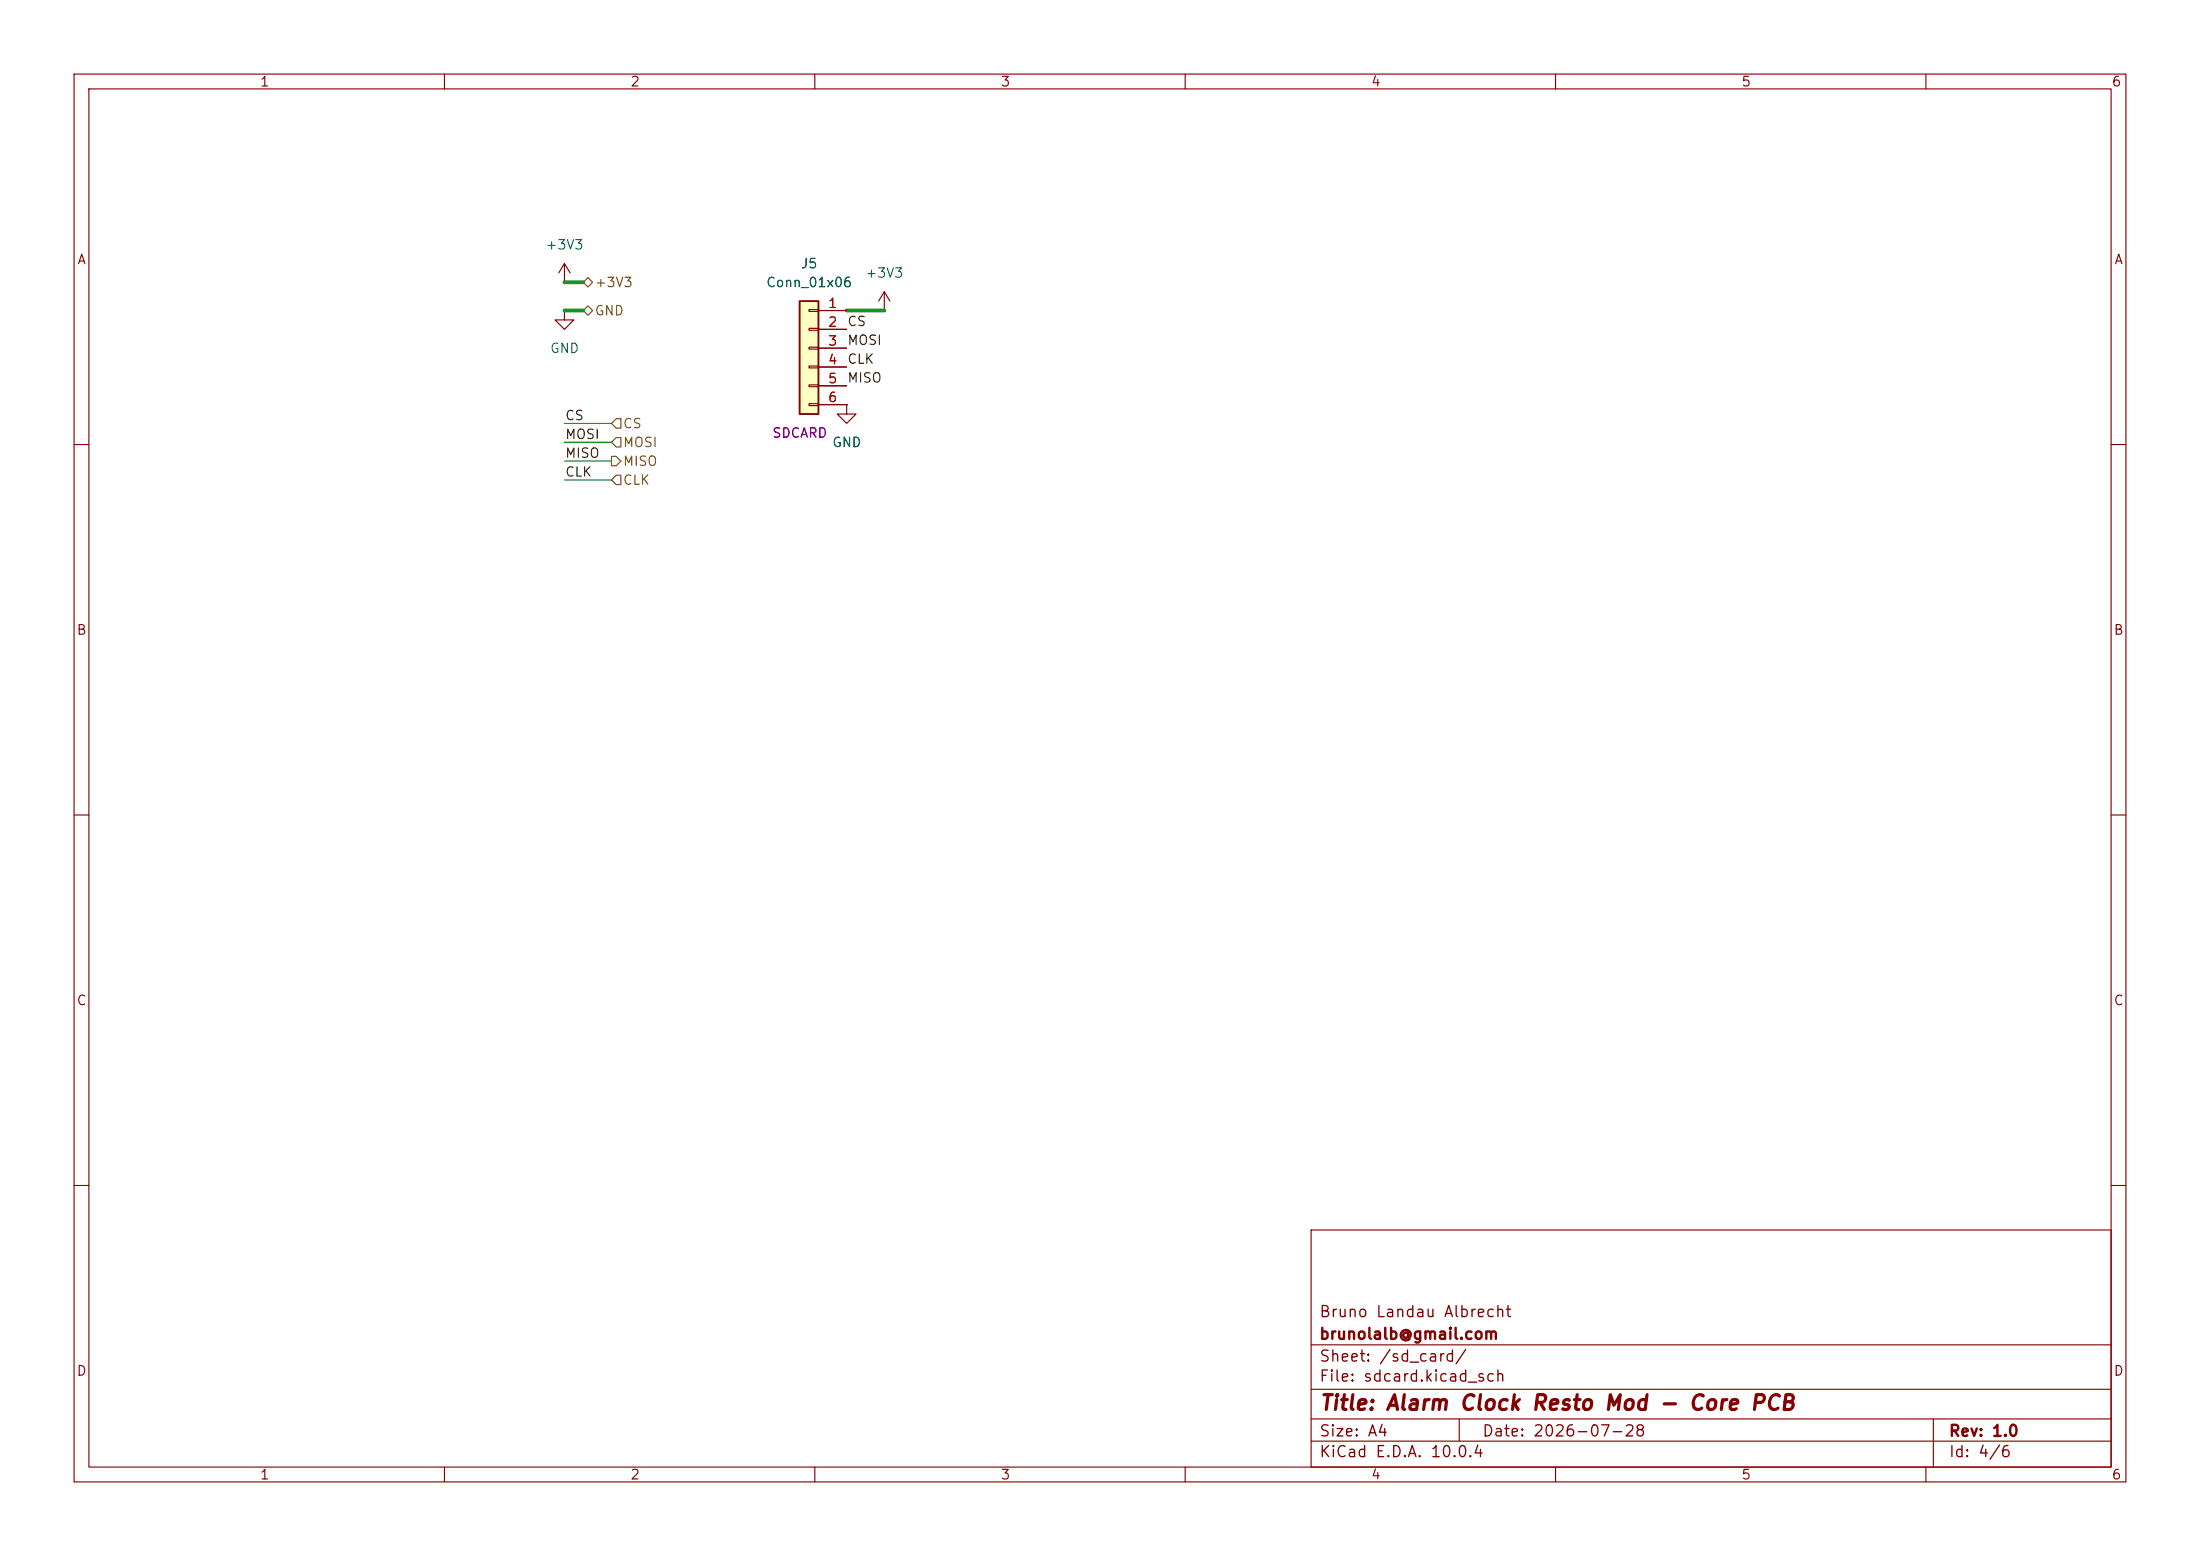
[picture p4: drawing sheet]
(kicad_sch
 (version 20260306)
 (generator "eeschema")
 (generator_version "10.0")
 (paper "A4")
 (title_block
  (title "Alarm Clock Resto Mod - Core PCB")
  (date "2026-07-28")
  (rev "1.0")
  (company "brunolalb@gmail.com")
  (comment 1 "Bruno Landau Albrecht"))
 (lib_symbols
  (symbol "Connector_Generic:Conn_01x06"
   (pin_names
    (offset 1.016) (hide yes)) (exclude_from_sim no) (in_bom yes) (on_board yes)
   (in_pos_files yes)
   (duplicate_pin_numbers_are_jumpers no)
   (property "Reference" "J" (at 0 7.62 0) (show_name no) (do_not_autoplace no) (effects (font (size 1.27 1.27))))
   (property "Value" "Conn_01x06" (at 0 -10.16 0) (show_name no) (do_not_autoplace no) (effects (font (size 1.27 1.27))))
   (property "Footprint" "" (at 0 0 0) (show_name no) (do_not_autoplace no) (hide yes) (effects (font (size 1.27 1.27))))
   (property "Datasheet" "" (at 0 0 0) (show_name no) (do_not_autoplace no) (hide yes) (effects (font (size 1.27 1.27))))
   (property "Description" "Generic connector, single row, 01x06, script generated (kicad-library-utils/schlib/autogen/connector/)" (at 0 0 0) (show_name no) (do_not_autoplace no) (hide yes) (effects (font (size 1.27 1.27))))
   (symbol "Conn_01x06_1_1"
    (rectangle (start -1.27 6.35) (end 1.27 -8.89) (stroke (width 0.254) (type default)) (fill (type background)))
    (rectangle (start -1.27 5.207) (end 0 4.953) (stroke (width 0.1524) (type default)) (fill (type none)))
    (rectangle (start -1.27 2.667) (end 0 2.413) (stroke (width 0.1524) (type default)) (fill (type none)))
    (rectangle (start -1.27 0.127) (end 0 -0.127) (stroke (width 0.1524) (type default)) (fill (type none)))
    (rectangle (start -1.27 -2.413) (end 0 -2.667) (stroke (width 0.1524) (type default)) (fill (type none)))
    (rectangle (start -1.27 -4.953) (end 0 -5.207) (stroke (width 0.1524) (type default)) (fill (type none)))
    (rectangle (start -1.27 -7.493) (end 0 -7.747) (stroke (width 0.1524) (type default)) (fill (type none)))
    (pin passive line (at -5.08 5.08 0) (length 3.81) (name "Pin_1" (effects (font (size 1.27 1.27)))) (number "1" (effects (font (size 1.27 1.27)))))
    (pin passive line (at -5.08 2.54 0) (length 3.81) (name "Pin_2" (effects (font (size 1.27 1.27)))) (number "2" (effects (font (size 1.27 1.27)))))
    (pin passive line (at -5.08 0 0) (length 3.81) (name "Pin_3" (effects (font (size 1.27 1.27)))) (number "3" (effects (font (size 1.27 1.27)))))
    (pin passive line (at -5.08 -2.54 0) (length 3.81) (name "Pin_4" (effects (font (size 1.27 1.27)))) (number "4" (effects (font (size 1.27 1.27)))))
    (pin passive line (at -5.08 -5.08 0) (length 3.81) (name "Pin_5" (effects (font (size 1.27 1.27)))) (number "5" (effects (font (size 1.27 1.27)))))
    (pin passive line (at -5.08 -7.62 0) (length 3.81) (name "Pin_6" (effects (font (size 1.27 1.27)))) (number "6" (effects (font (size 1.27 1.27))))))
   (embedded_fonts no))
  (symbol "power:+3V3"
   (power global)
   (pin_numbers (hide yes))
   (pin_names
    (offset 0) (hide yes)) (exclude_from_sim no) (in_bom yes) (on_board yes)
   (in_pos_files yes)
   (duplicate_pin_numbers_are_jumpers no)
   (property "Reference" "#PWR" (at 0 -3.81 0) (show_name no) (do_not_autoplace no) (hide yes) (effects (font (size 1.27 1.27))))
   (property "Value" "+3V3" (at 0 3.556 0) (show_name no) (do_not_autoplace no) (effects (font (size 1.27 1.27))))
   (property "Footprint" "" (at 0 0 0) (show_name no) (do_not_autoplace no) (hide yes) (effects (font (size 1.27 1.27))))
   (property "Datasheet" "" (at 0 0 0) (show_name no) (do_not_autoplace no) (hide yes) (effects (font (size 1.27 1.27))))
   (property "Description" "Power symbol creates a global label with name \"+3V3\"" (at 0 0 0) (show_name no) (do_not_autoplace no) (hide yes) (effects (font (size 1.27 1.27))))
   (symbol "+3V3_0_1"
    (polyline (pts (xy -0.762 1.27) (xy 0 2.54)) (stroke (width 0) (type default)) (fill (type none)))
    (polyline (pts (xy 0 2.54) (xy 0.762 1.27)) (stroke (width 0) (type default)) (fill (type none)))
    (polyline (pts (xy 0 0) (xy 0 2.54)) (stroke (width 0) (type default)) (fill (type none))))
   (symbol "+3V3_1_1"
    (pin power_in line (at 0 0 90) (length 0) (name "" (effects (font (size 1.27 1.27)))) (number "1" (effects (font (size 1.27 1.27))))))
   (embedded_fonts no))
  (symbol "power:GND"
   (power global)
   (pin_numbers (hide yes))
   (pin_names
    (offset 0) (hide yes)) (exclude_from_sim no) (in_bom yes) (on_board yes)
   (in_pos_files yes)
   (duplicate_pin_numbers_are_jumpers no)
   (property "Reference" "#PWR" (at 0 -6.35 0) (show_name no) (do_not_autoplace no) (hide yes) (effects (font (size 1.27 1.27))))
   (property "Value" "GND" (at 0 -3.81 0) (show_name no) (do_not_autoplace no) (effects (font (size 1.27 1.27))))
   (property "Footprint" "" (at 0 0 0) (show_name no) (do_not_autoplace no) (hide yes) (effects (font (size 1.27 1.27))))
   (property "Datasheet" "" (at 0 0 0) (show_name no) (do_not_autoplace no) (hide yes) (effects (font (size 1.27 1.27))))
   (property "Description" "Power symbol creates a global label with name \"GND\" , ground" (at 0 0 0) (show_name no) (do_not_autoplace no) (hide yes) (effects (font (size 1.27 1.27))))
   (symbol "GND_0_1"
    (polyline (pts (xy 0 0) (xy 0 -1.27) (xy 1.27 -1.27) (xy 0 -2.54) (xy -1.27 -1.27) (xy 0 -1.27)) (stroke (width 0) (type default)) (fill (type none))))
   (symbol "GND_1_1"
    (pin power_in line (at 0 0 270) (length 0) (name "" (effects (font (size 1.27 1.27)))) (number "1" (effects (font (size 1.27 1.27))))))
   (embedded_fonts no)))
 (wire
  (pts (xy 76.2 64.77) (xy 82.55 64.77))
  (stroke (width 0) (type default)))
 (wire
  (pts (xy 76.2 59.69) (xy 82.55 59.69))
  (stroke (width 0) (type default)))
 (wire
  (pts (xy 114.3 41.91) (xy 119.38 41.91))
  (stroke (width 0) (type default)))
 (wire
  (pts (xy 76.2 57.15) (xy 82.55 57.15))
  (stroke (width 0) (type default)))
 (wire
  (pts (xy 76.2 38.1) (xy 78.74 38.1))
  (stroke (width 0) (type default)))
 (wire
  (pts (xy 76.2 62.23) (xy 82.55 62.23))
  (stroke (width 0) (type default)))
 (wire
  (pts (xy 76.2 41.91) (xy 78.74 41.91))
  (stroke (width 0) (type default)))
 (label "CS"
  (at 76.2 57.15 0)
  (effects (font (size 1.27 1.27)) (justify left bottom)))
 (label "MISO"
  (at 114.3 52.07 0)
  (effects (font (size 1.27 1.27)) (justify left bottom)))
 (label "MOSI"
  (at 114.3 46.99 0)
  (effects (font (size 1.27 1.27)) (justify left bottom)))
 (label "MISO"
  (at 76.2 62.23 0)
  (effects (font (size 1.27 1.27)) (justify left bottom)))
 (label "CLK"
  (at 114.3 49.53 0)
  (effects (font (size 1.27 1.27)) (justify left bottom)))
 (label "MOSI"
  (at 76.2 59.69 0)
  (effects (font (size 1.27 1.27)) (justify left bottom)))
 (label "CLK"
  (at 76.2 64.77 0)
  (effects (font (size 1.27 1.27)) (justify left bottom)))
 (label "CS"
  (at 114.3 44.45 0)
  (effects (font (size 1.27 1.27)) (justify left bottom)))
 (hierarchical_label "MOSI"
  (shape input)
  (at 82.55 59.69 0)
  (effects (font (size 1.27 1.27)) (justify left)))
 (hierarchical_label "+3V3"
  (shape bidirectional)
  (at 78.74 38.1 0)
  (effects (font (size 1.27 1.27)) (justify left)))
 (hierarchical_label "GND"
  (shape bidirectional)
  (at 78.74 41.91 0)
  (effects (font (size 1.27 1.27)) (justify left)))
 (hierarchical_label "CLK"
  (shape input)
  (at 82.55 64.77 0)
  (effects (font (size 1.27 1.27)) (justify left)))
 (hierarchical_label "MISO"
  (shape output)
  (at 82.55 62.23 0)
  (effects (font (size 1.27 1.27)) (justify left)))
 (hierarchical_label "CS"
  (shape input)
  (at 82.55 57.15 0)
  (effects (font (size 1.27 1.27)) (justify left)))
 (symbol
  (lib_id "power:GND")
  (at 76.2 41.91 0)
  (unit 1)
  (body_style 1)
  (exclude_from_sim no)
  (in_bom yes)
  (on_board yes)
  (in_pos_files yes)
  (dnp no)
  (fields_autoplaced yes)
  (property "Reference" "#PWR020" (at 76.2 48.26 0) (hide yes) (show_name no) (do_not_autoplace no) (effects (font (size 1.27 1.27))))
  (property "Value" "GND" (at 76.2 46.99 0) (show_name no) (do_not_autoplace no) (effects (font (size 1.27 1.27))))
  (property "Footprint" "" (at 76.2 41.91 0) (hide yes) (show_name no) (do_not_autoplace no) (effects (font (size 1.27 1.27))))
  (property "Datasheet" "" (at 76.2 41.91 0) (hide yes) (show_name no) (do_not_autoplace no) (effects (font (size 1.27 1.27))))
  (property "Description" "Power symbol creates a global label with name \"GND\" , ground" (at 76.2 41.91 0) (hide yes) (show_name no) (do_not_autoplace no) (effects (font (size 1.27 1.27))))
  (pin "1"))
 (symbol
  (lib_id "power:+3V3")
  (at 76.2 38.1 0)
  (unit 1)
  (body_style 1)
  (exclude_from_sim no)
  (in_bom yes)
  (on_board yes)
  (in_pos_files yes)
  (dnp no)
  (fields_autoplaced yes)
  (property "Reference" "#PWR019" (at 76.2 41.91 0) (hide yes) (show_name no) (do_not_autoplace no) (effects (font (size 1.27 1.27))))
  (property "Value" "+3V3" (at 76.2 33.02 0) (show_name no) (do_not_autoplace no) (effects (font (size 1.27 1.27))))
  (property "Footprint" "" (at 76.2 38.1 0) (hide yes) (show_name no) (do_not_autoplace no) (effects (font (size 1.27 1.27))))
  (property "Datasheet" "" (at 76.2 38.1 0) (hide yes) (show_name no) (do_not_autoplace no) (effects (font (size 1.27 1.27))))
  (property "Description" "Power symbol creates a global label with name \"+3V3\"" (at 76.2 38.1 0) (hide yes) (show_name no) (do_not_autoplace no) (effects (font (size 1.27 1.27))))
  (pin "1"))
 (symbol
  (lib_id "power:+3V3")
  (at 119.38 41.91 0)
  (unit 1)
  (body_style 1)
  (exclude_from_sim no)
  (in_bom yes)
  (on_board yes)
  (in_pos_files yes)
  (dnp no)
  (fields_autoplaced yes)
  (property "Reference" "#PWR021" (at 119.38 45.72 0) (hide yes) (show_name no) (do_not_autoplace no) (effects (font (size 1.27 1.27))))
  (property "Value" "+3V3" (at 119.38 36.83 0) (show_name no) (do_not_autoplace no) (effects (font (size 1.27 1.27))))
  (property "Footprint" "" (at 119.38 41.91 0) (hide yes) (show_name no) (do_not_autoplace no) (effects (font (size 1.27 1.27))))
  (property "Datasheet" "" (at 119.38 41.91 0) (hide yes) (show_name no) (do_not_autoplace no) (effects (font (size 1.27 1.27))))
  (property "Description" "Power symbol creates a global label with name \"+3V3\"" (at 119.38 41.91 0) (hide yes) (show_name no) (do_not_autoplace no) (effects (font (size 1.27 1.27))))
  (pin "1"))
 (symbol
  (lib_id "Connector_Generic:Conn_01x06")
  (at 109.22 46.99 0)
  (mirror y)
  (unit 1)
  (body_style 1)
  (exclude_from_sim no)
  (in_bom yes)
  (on_board yes)
  (in_pos_files yes)
  (dnp no)
  (property "Reference" "J5" (at 109.22 35.56 0) (show_name no) (do_not_autoplace no) (effects (font (size 1.27 1.27))))
  (property "Value" "Conn_01x06" (at 109.22 38.1 0) (show_name no) (do_not_autoplace no) (effects (font (size 1.27 1.27))))
  (property "Footprint" "Connector_PinSocket_2.54mm:PinSocket_1x06_P2.54mm_Vertical" (at 109.22 46.99 0) (hide yes) (show_name no) (do_not_autoplace no) (effects (font (size 1.27 1.27))))
  (property "Datasheet" "" (at 109.22 46.99 0) (hide yes) (show_name no) (do_not_autoplace no) (effects (font (size 1.27 1.27))))
  (property "Description" "Generic connector, single row, 01x06, script generated (kicad-library-utils/schlib/autogen/connector/)" (at 109.22 46.99 0) (hide yes) (show_name no) (do_not_autoplace no) (effects (font (size 1.27 1.27))))
  (property "Name" "SDCARD" (at 107.95 58.42 0) (show_name no) (do_not_autoplace no) (effects (font (size 1.27 1.27))))
  (pin "1")
  (pin "5")
  (pin "2")
  (pin "3")
  (pin "6")
  (pin "4"))
 (symbol
  (lib_id "power:GND")
  (at 114.3 54.61 0)
  (unit 1)
  (body_style 1)
  (exclude_from_sim no)
  (in_bom yes)
  (on_board yes)
  (in_pos_files yes)
  (dnp no)
  (fields_autoplaced yes)
  (property "Reference" "#PWR022" (at 114.3 60.96 0) (hide yes) (show_name no) (do_not_autoplace no) (effects (font (size 1.27 1.27))))
  (property "Value" "GND" (at 114.3 59.69 0) (show_name no) (do_not_autoplace no) (effects (font (size 1.27 1.27))))
  (property "Footprint" "" (at 114.3 54.61 0) (hide yes) (show_name no) (do_not_autoplace no) (effects (font (size 1.27 1.27))))
  (property "Datasheet" "" (at 114.3 54.61 0) (hide yes) (show_name no) (do_not_autoplace no) (effects (font (size 1.27 1.27))))
  (property "Description" "Power symbol creates a global label with name \"GND\" , ground" (at 114.3 54.61 0) (hide yes) (show_name no) (do_not_autoplace no) (effects (font (size 1.27 1.27))))
  (pin "1")))
